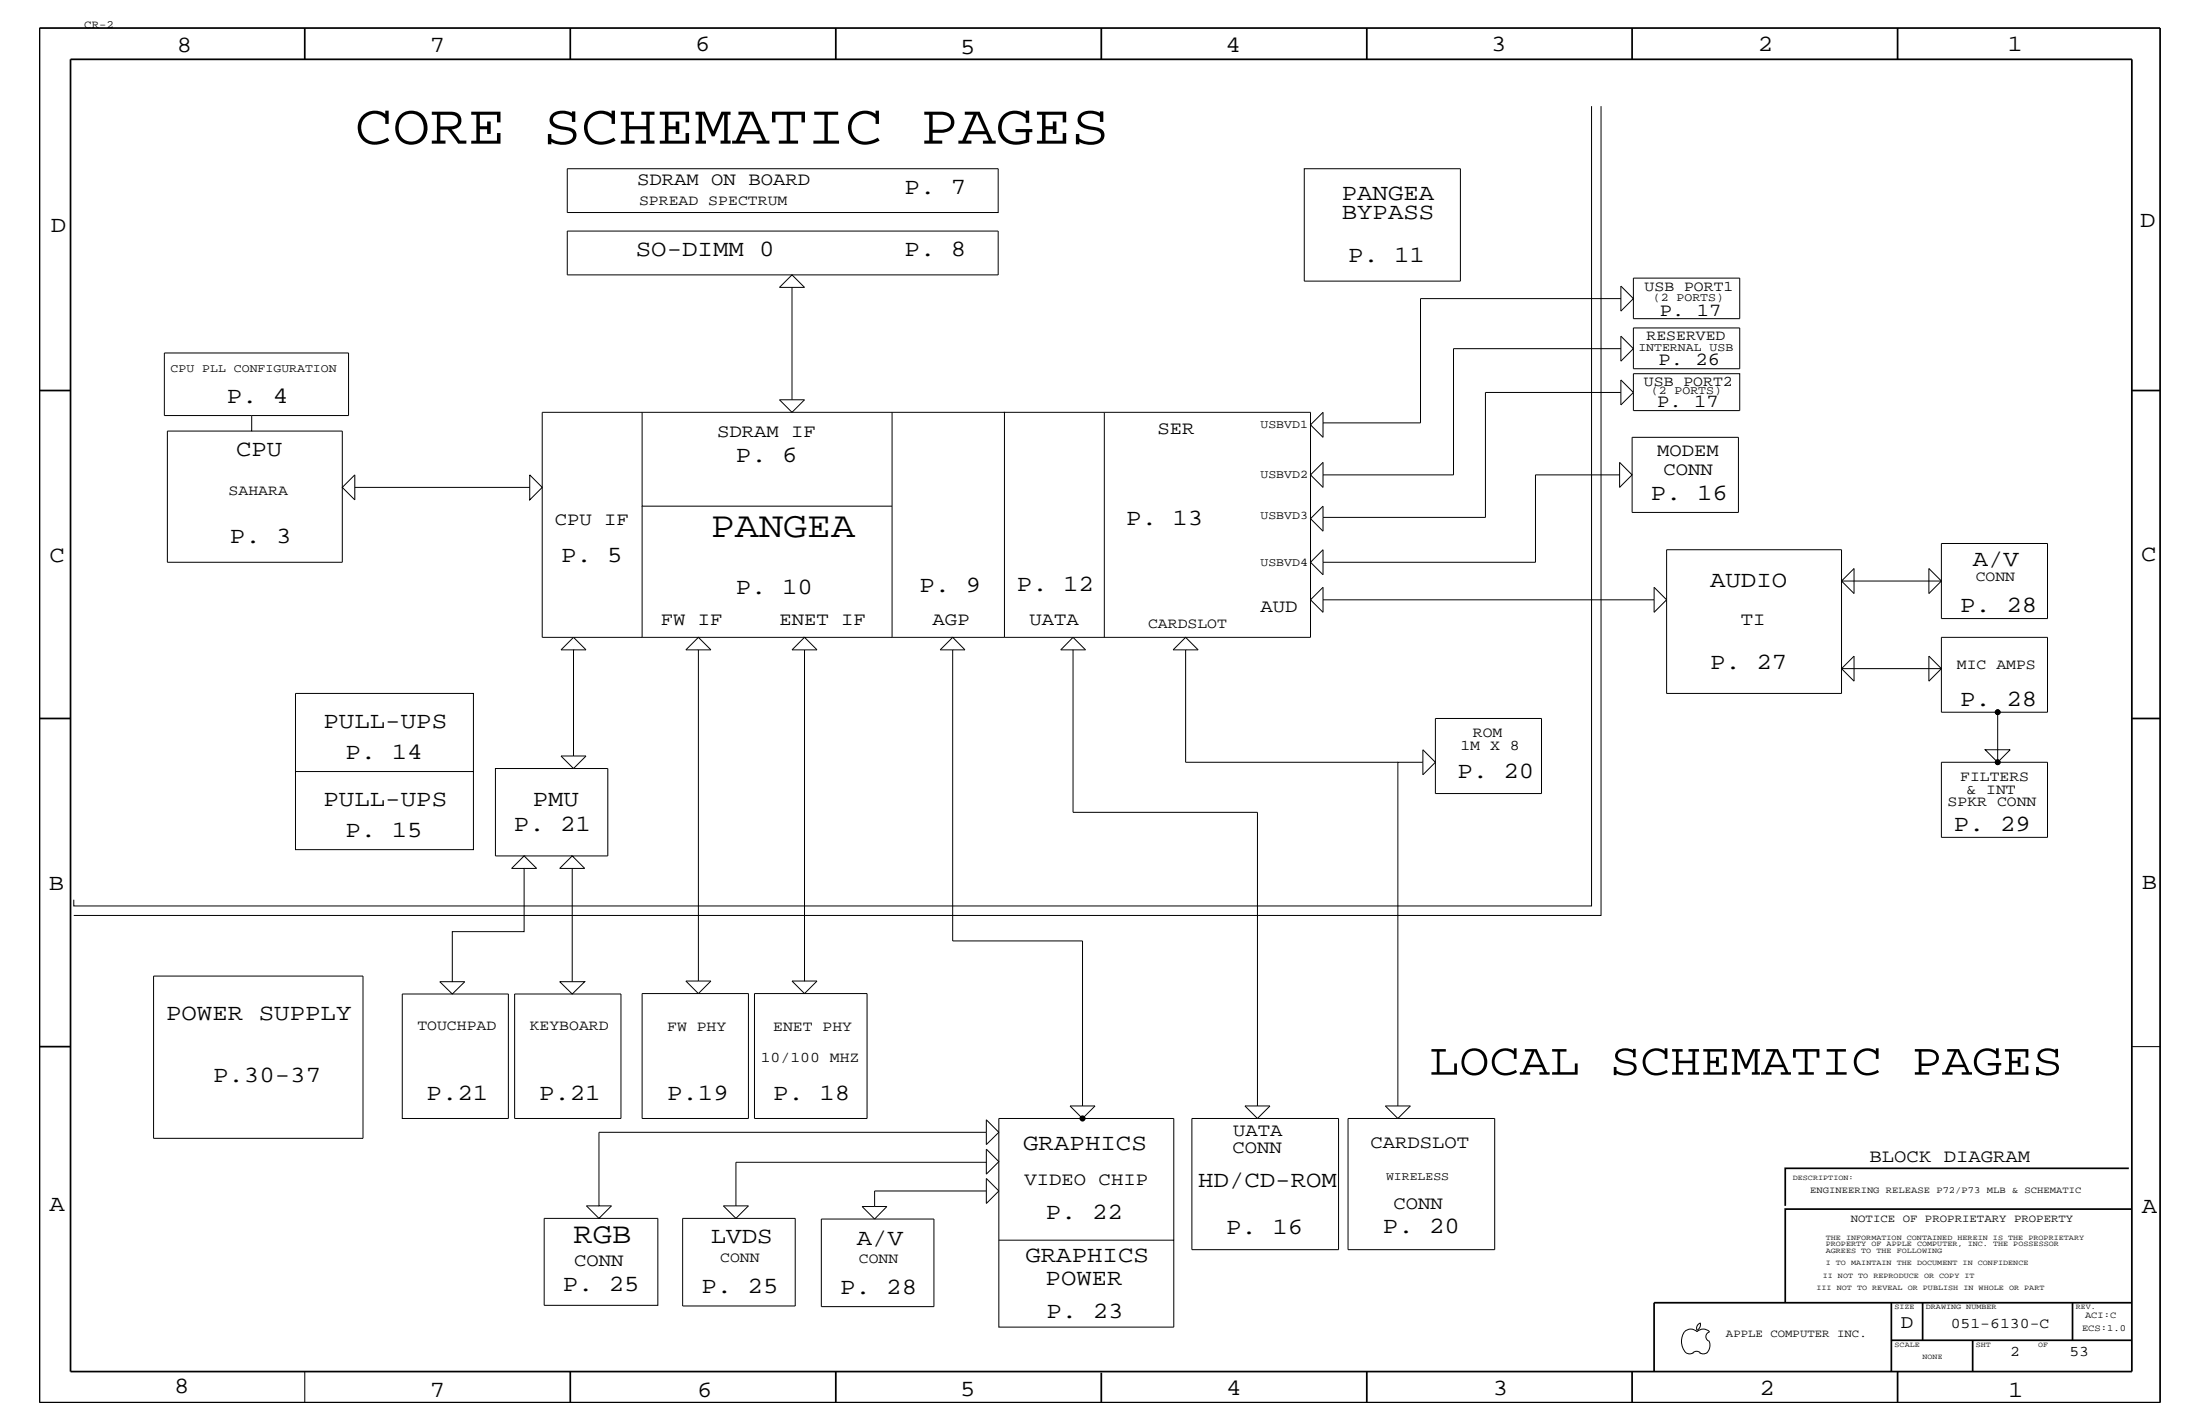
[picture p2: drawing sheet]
<svg xmlns="http://www.w3.org/2000/svg" width="432mm" height="279mm" viewBox="0 0 432 279" stroke-linecap="round" stroke-linejoin="round" font-family="sans-serif">
<g fill="none" stroke="#000" stroke-width=".34">
<path d="M7.7 5.5h416.3v269.7h-416.3zM13.8 11.6h404.6v257.5h-404.6zM59.8 5.5v6.1M111.9 5.5v6.1M164 5.5v6.1M216.2 5.5v6.1M268.3 5.5v6.1M320.3 5.5v6.1M372.4 5.5v6.1M7.7 76.6h6.1M418.4 76.6h5.6M7.7 141h6.1"/>
<path d="M418.4 141h5.6M7.7 205.4h6.1M417.8 229.2h-67.4v7.4M418.4 237.2h-68v18.4M371.2 255.6v13.5M377.4 255.6v7.4M406.8 255.6v7.4M418.4 255.6h-93.7v13.5M111.9 269.1v6.1M164 269.1v6.1M216.2 269.3v5.9M268.3 269.1v6.1"/>
<path d="M320.3 269.1v6.1M371.2 263h47.2M372.4 269.1v6.1M387.2 263v6.1"/>
</g>
<g fill="none" stroke="#000" stroke-width=".2">
<path d="M111.3 33.1h84.6v8.6h-84.6zM256 33.1h30.6v22.1h-30.6zM312.4 20.8v157h-297.9v-1.3M314.2 20.8v158.8h-299.7M111.3 45.3h84.6v8.6h-84.6zM155.4 56.4v22M155.4 53.9l2.5 2.5h-4.9zM318.1 56.1l2.5 2.5-2.5 2.4zM318.1 58.6h-39.3v24.4h-19.1M320.6 54.6h20.9v7.9h-20.9zM32.3 69.3h36.1v12.2h-36.1zM318.1 66l2.5 2.4-2.5 2.5z"/>
<path d="M318.1 74.5l2.5 2.5-2.5 2.5zM318.1 68.4h-32.8v24.8h-25.6M318.1 77h-26.6v24.5h-31.8M320.6 73.3h20.9v7.3h-20.9zM320.6 64.3h20.9v8h-20.9zM49.4 81.5v3.1h-16.5v25.7h34.3v-25.7h-17.8M69.6 93.2v4.9l-2.4-2.5zM69.6 95.6h34.4M104 93.2l2.4 2.4-2.4 2.5zM126 80.9v18.4h49.1M126 99.3v25.8M175.1 80.9v44.2"/>
<path d="M197.1 80.9h-41.7l-2.4-2.5h4.9l-2.5 2.5h-49v44.2h51.5l-2.5 2.4h5l-2.5-2.4h17.2M216.7 80.9h40.5v36.8l2.5-2.5v4.9l-2.5-2.4v7.4h-46.6M216.7 80.9v44.2M216.7 80.9h-19.6v44.2M257.2 93.2l2.5-2.5v4.9zM257.2 83.4l2.5-2.5v4.9zM317.9 93.2h-16.5v17.1h-41.7M317.9 90.7l2.4 2.5-2.4 2.4zM320.3 85.8h20.9v14.7h-20.9zM257.2 101.8l2.5-2.5v4.9zM259.7 117.7h65M259.7 107.9v4.9l-2.5-2.5z"/>
<path d="M324.7 115.2l2.4 2.5-2.4 2.4zM361.4 114l2.5-2.5v5l-2.5-2.5v17.2M361.4 114v-6.1h-34.3v28.2h34.3v-4.9M361.4 114h19.6M381 106.6h20.9v14.8h-20.9v-7.4l-2.4-2.5v5l2.4-2.5zM112.6 127.5h2.4l-2.4-2.4-2.5 2.4h2.5v20.8M137.1 125.1l2.4 2.4h-4.9zM137.1 127.5v65M157.9 127.5v65h2.5l-2.5 2.4-2.5-2.4h2.5M187 127.5v57.1h25.5v32.4M197.1 125.1h-10.1l2.4 2.4h-4.9l2.5-2.4h-11.9M197.1 125.1h13.5"/>
<path d="M210.6 127.5v31.9h36.2v57.6M210.6 125.1l2.5 2.4h-4.9zM230.3 127.5l2.4-2.4 2.5 2.4zM232.7 127.5v22.1h41.7M361.4 131.2l2.5-2.5v4.9zM361.4 131.2h19.6M381 125.1h20.9v14.6h-20.9v-8.5l-2.4-2.5v4.9l2.4-2.4zM392.1 139.7v9.9M58 151.4h34.9v15.3h-34.9zM58 151.4v-15.3h34.9v15.3M110.1 148.3h4.9l-2.4 2.5zM112.6 150.8h6.7v17.1h-7l2.5 2.5h-4.9l2.4-2.5h-9.4l2.4 2.5h-2.4"/>
<path d="M112.6 150.8h-15.4v17.1h5.7l-2.5 2.5h2.5v12.4h-14.1v9.8h2.4l-2.4 2.4-2.5-2.4h2.5M279.3 149.6h-4.9v67.4M279.3 147.1l2.4 2.5-2.4 2.4zM281.7 141h20.9v14.7h-20.9zM381 149.6h20.9v14.7h-20.9zM389.6 147.1h4.9l-2.4 2.5zM112.3 170.4v22.2M30.1 191.5h41.1v31.9h-41.1zM79 195h20.8v24.5h-20.8zM101 195h20.9v24.5h-20.9zM109.9 192.6h4.9l-2.5 2.4zM126 194.9h20.9v24.6h-20.9z"/>
<path d="M134.6 192.5h4.9l-2.4 2.4zM148.1 194.9h22.1v24.6h-22.1zM210 217h4.9l-2.4 2.5zM233.9 219.5h28.8v25.7h-28.8zM244.3 217h5l-2.5 2.5zM264.6 219.5h28.8v25.7h-28.8zM271.9 217h4.9l-2.4 2.5zM418.4 205.4h5.6M134 239.1h22.1v17.1h-22.1zM142 236.6h4.9l-2.5 2.5zM161.2 239.2h22.1v17.2h-22.1zM169.2 236.7h4.9l-2.4 2.5z"/>
<path d="M193.6 222.2h-76v14.4h2.4l-2.4 2.5h11.5v17h-22.3v-17h10.8l-2.5-2.5h2.5M193.6 225.5l2.4 2.4-2.4 2.5zM193.6 233.7h-21.9v3M193.6 228h-49.2v8.6M193.6 231.2l2.4 2.5-2.4 2.4zM196 233.7v26.7h34.4v-17.1h-34.4M196 233.7v-11.5l-2.4-2.5v4.9l2.4-2.4v-2.7h34.4v23.8M333.7 259.6a1.06 1.06 0 0 0-.6 1.4M333.7 259.5l.1 .4a1.27 1.27 0 0 1-.7 1.1M59.8 269.1v6.1M330.9 265.4l.7 .2 .8-.2M332.3 265.4l.7-.3 .7 .3"/>
<path d="M333.6 265.4l.7 .2 .7-.2M335.5 263.2l.1 .7a2.14 2.14 0 0 1-.6 1.5M335.5 261.3a1.72 1.72 0 0 0-2.4 0 1.72 1.72 0 0 0-1.9-.4 1.72 1.72 0 0 0-1.1 1.5l-.1 .8 .2 1 .7 1.2M335.6 261.3a.96 .96 0 0 0-.8 1 .96 .96 0 0 0 .8 .9"/>
<circle cx="392.1" cy="139.7" r=".47"/>
<circle cx="392.1" cy="149.6" r=".47"/>
<circle cx="212.5" cy="219.5" r=".47"/>
</g>
<g fill="#000">
<circle cx="392.1" cy="139.7" r=".47"/>
<circle cx="392.1" cy="149.6" r=".47"/>
<circle cx="212.5" cy="219.5" r=".47"/>
</g>
<text font-size="11.2" x="69.6" y="28.2">CORE SCHEMATIC PAGES</text>
<text font-size="8.9" x="280.5" y="210.9">LOCAL SCHEMATIC PAGES</text>
<text font-size="7.2" x="139.5" y="105.4">PANGEA</text>
<text font-size="5.7" x="112.6" y="244">RGB</text>
<g font-size="4.6">
<text x="34.7" y="10.2">8</text>
<text x="84.4" y="10.2">7</text>
<text x="136.4" y="10">6</text>
<text x="188.4" y="10.6">5</text>
<text x="240.5" y="10.2">4</text>
<text x="292.7" y="10">3</text>
<text x="345" y="9.9">2</text>
<text x="394" y="9.9">1</text>
<text x="177.5" y="38">P. 7</text>
<text x="263.4" y="39.2">PANGEA</text>
<text x="9.9" y="45.6">D</text>
<text x="263.4" y="42.9">BYPASS</text>
<text x="420" y="44.5">D</text>
<text x="124.8" y="50.2">SO-DIMM 0</text>
<text x="177.5" y="50.2">P. 8</text>
<text x="264.6" y="51.5">P. 11</text>
<text x="44.5" y="79.1">P. 4</text>
<text x="46.4" y="89.5">CPU</text>
<text x="144.4" y="90.7">P. 6</text>
<text x="324" y="98.1">P. 16</text>
<text x="45.1" y="106.6">P. 3</text>
<text x="221.1" y="103">P. 13</text>
<text x="9.7" y="110.2">C</text>
<text x="110.1" y="110.3">P. 5</text>
<text x="387.2" y="111">A/V</text>
<text x="420.3" y="110">C</text>
<text x="144.4" y="116.5">P. 10</text>
<text x="180.5" y="116.1">P. 9</text>
<text x="199.6" y="115.9">P. 12</text>
<text x="335.7" y="115.2">AUDIO</text>
<text x="384.7" y="120.1">P. 28</text>
<text x="335.7" y="131.2">P. 27</text>
<text x="63.5" y="142.8">PULL-UPS</text>
<text x="384.7" y="138.5">P. 28</text>
<text x="67.8" y="149">P. 14</text>
<text x="286" y="152.6">P. 20</text>
<text x="63.5" y="158.2">PULL-UPS</text>
<text x="104.6" y="158.2">PMU</text>
<text x="67.8" y="164.3">P. 15</text>
<text x="100.9" y="163.1">P. 21</text>
<text x="383.5" y="163.1">P. 29</text>
<text x="9.6" y="174.6">B</text>
<text x="420.4" y="174.5">B</text>
<text x="32.6" y="200.1">POWER SUPPLY</text>
<text x="41.8" y="212.2">P.30-37</text>
<text x="83.7" y="215.8">P.21</text>
<text x="105.8" y="215.8">P.21</text>
<text x="130.9" y="215.8">P.19</text>
<text x="151.8" y="215.8">P. 18</text>
<text x="200.8" y="225.7">GRAPHICS</text>
<text x="235.2" y="232.9">HD/CD-ROM</text>
<text x="9.7" y="237.7">A</text>
<text x="205.3" y="239.3">P. 22</text>
<text x="420.4" y="238.1">A</text>
<text x="139.5" y="244">LVDS</text>
<text x="168.2" y="244.3">A/V</text>
<text x="240.7" y="242.1">P. 16</text>
<text x="271.4" y="242">P. 20</text>
<text x="201.3" y="247.7">GRAPHICS</text>
<text x="110.4" y="253.3">P. 25</text>
<text x="137.7" y="253.8">P. 25</text>
<text x="164.9" y="253.9">P. 28</text>
<text x="205.2" y="252.1">POWER</text>
<text x="205.4" y="258.6">P. 23</text>
<text x="34.2" y="273.3">8</text>
<text x="84.4" y="274.1">7</text>
<text x="136.8" y="274.1">6</text>
<text x="188.4" y="273.9">5</text>
<text x="240.7" y="273.8">4</text>
<text x="293" y="273.6">3</text>
<text x="345.4" y="273.8">2</text>
<text x="394.2" y="274">1</text>
</g>
<text font-size="3.8" x="373.1" y="260.5">D</text>
<g font-size="3.6">
<text x="125.1" y="36.3">SDRAM ON BOARD</text>
<text x="325.8" y="62">P. 17</text>
<text x="325.5" y="71.7">P. 26</text>
<text x="325.2" y="79.9">P. 17</text>
<text x="140.8" y="85.8">SDRAM IF</text>
<text x="227.2" y="85.2">SER</text>
<text x="325.2" y="89.5">MODEM</text>
<text x="326.5" y="93.2">CONN</text>
<text x="108.9" y="103">CPU IF</text>
<text x="129.7" y="122.6">FW IF</text>
<text x="153" y="122.6">ENET IF</text>
<text x="183" y="122.6">AGP</text>
<text x="202.1" y="122.6">UATA</text>
<text x="247.4" y="120.1">AUD</text>
<text x="341.7" y="122.6">TI</text>
<text x="241.9" y="226.2">CONN</text>
<text x="242" y="222.9">UATA</text>
<text x="269" y="225.2">CARDSLOT</text>
<text x="201.1" y="232.5">VIDEO CHIP</text>
<text x="366.9" y="228">BLOCK DIAGRAM</text>
<text x="273.5" y="237.2">CONN</text>
<text x="112.7" y="248.5">CONN</text>
</g>
<g font-size="2.9">
<text x="125.4" y="40.2">SPREAD SPECTRUM</text>
<text x="322.8" y="57.1">USB PORT1</text>
<text x="323.2" y="66.8">RESERVED</text>
<text x="322.7" y="75.8">USB PORT2</text>
<text x="44.9" y="97.2">SAHARA</text>
<text x="387.8" y="114">CONN</text>
<text x="225.3" y="123.2">CARDSLOT</text>
<text x="384.1" y="131.2">MIC AMPS</text>
<text x="286.6" y="147.1">1M X 8</text>
<text x="289.1" y="144.7">ROM</text>
<text x="384.7" y="153.2">FILTERS</text>
<text x="386" y="155.7">&amp; INT</text>
<text x="382.3" y="158.2">SPKR CONN</text>
<text x="81.9" y="202.1">TOUCHPAD</text>
<text x="104" y="202.1">KEYBOARD</text>
<text x="130.9" y="202.3">FW PHY</text>
<text x="151.8" y="202.3">ENET PHY</text>
<text x="149.3" y="208.4">10/100 MHZ</text>
<text x="141.4" y="247.6">CONN</text>
<text x="168.6" y="247.8">CONN</text>
<text x="382.9" y="260.5">051-6130-C</text>
<text x="394.5" y="266">2</text>
<text x="406.2" y="266">53</text>
</g>
<g font-size="2.3">
<text x="324.4" y="59">(2 PORTS)</text>
<text x="321.6" y="68.8">INTERNAL USB</text>
<text x="33.5" y="72.9">CPU PLL CONFIGURATION</text>
<text x="324" y="77.3">(2 PORTS)</text>
<text x="247.4" y="84">USBVD1</text>
<text x="247.4" y="93.8">USBVD2</text>
<text x="247.4" y="101.8">USBVD3</text>
<text x="247.4" y="111">USBVD4</text>
<text x="272" y="231.6">WIRELESS</text>
</g>
<g font-size="2.2">
<text x="16.6" y="5.5">CR-2</text>
<text x="363.3" y="239.7">NOTICE OF PROPRIETARY PROPERTY</text>
<text x="338.8" y="262.3">APPLE COMPUTER INC.</text>
</g>
<g font-size="1.9">
<text x="355.3" y="234.1">ENGINEERING RELEASE P72/P73 MLB &amp; SCHEMATIC</text>
<text x="408.6" y="261.1">ECS:1.0</text>
<text x="409.2" y="258.7">ACI:C</text>
</g>
<g font-size="1.5">
<text x="351.9" y="231.5">DESCRIPTION:</text>
<text x="358.4" y="245.8">AGREES TO THE FOLLOWING</text>
<text x="358.4" y="244.6">PROPERTY OF APPLE COMPUTER, INC. THE POSSESSOR</text>
<text x="358.4" y="243.4">THE INFORMATION CONTAINED HEREIN IS THE PROPRIETARY</text>
<text x="357.8" y="250.7">II NOT TO REPRODUCE OR COPY IT</text>
<text x="358.4" y="248.2">I TO MAINTAIN THE DOCUMENT IN CONFIDENCE</text>
<text x="356.5" y="253.2">III NOT TO REVEAL OR PUBLISH IN WHOLE OR PART</text>
<text x="371.9" y="256.8">SIZE</text>
<text x="378" y="256.8">DRAWING NUMBER</text>
<text x="407.4" y="256.8">REV.</text>
<text x="371.9" y="264.2">SCALE</text>
<text x="377.4" y="266.7">NONE</text>
<text x="387.8" y="264.2">SHT</text>
<text x="400" y="264.2">OF</text>
</g>
</svg>
